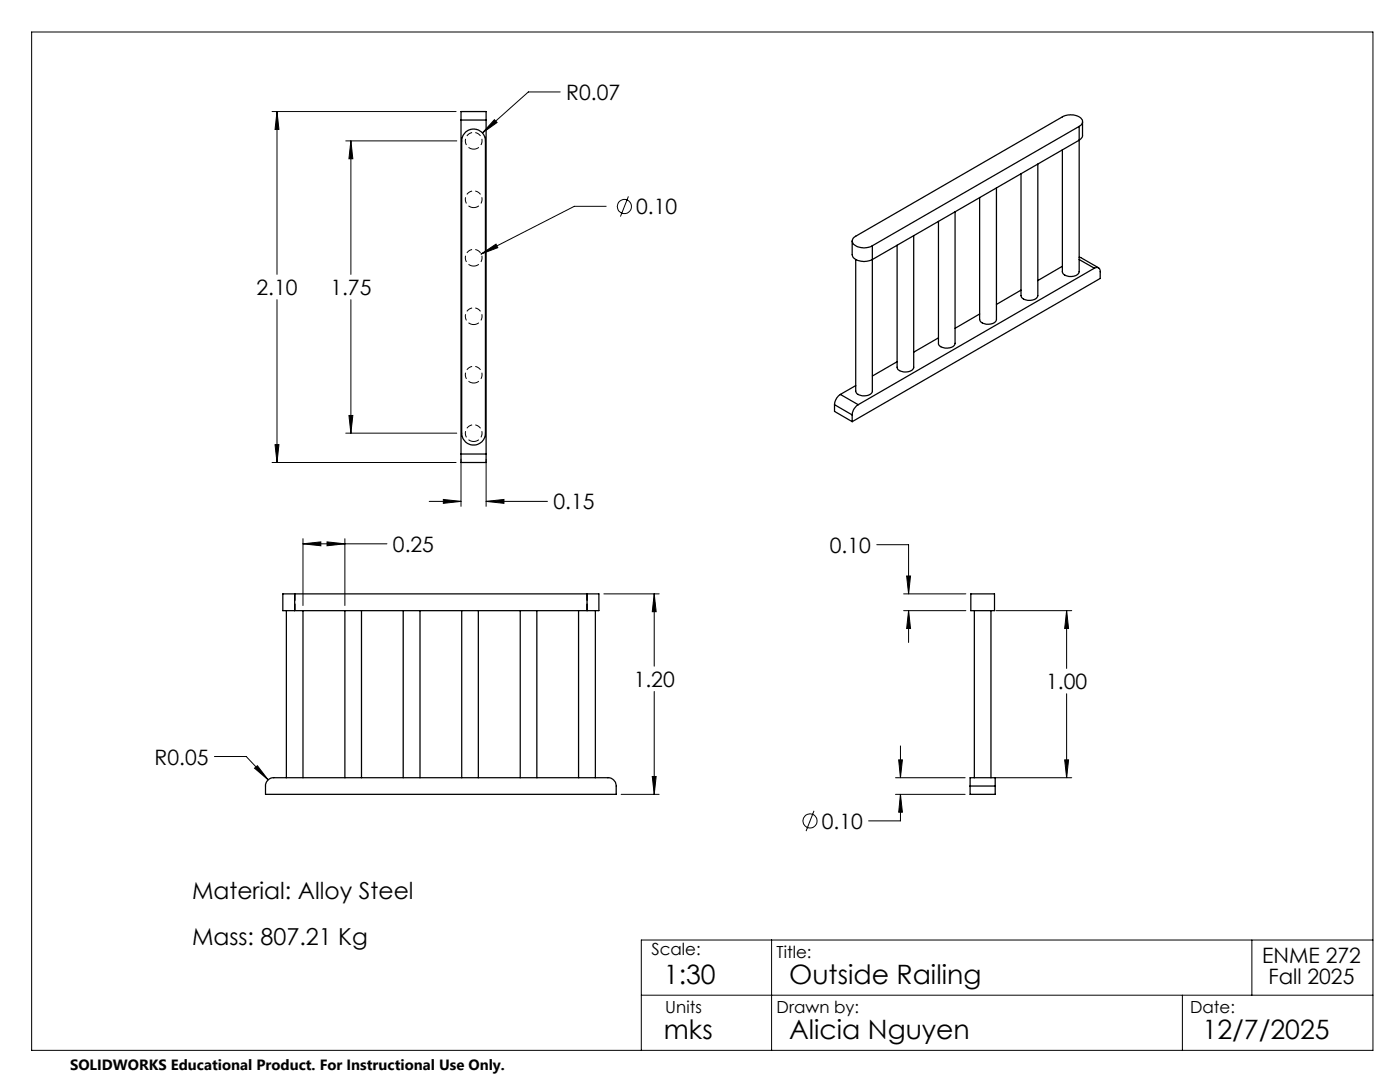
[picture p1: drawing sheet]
<svg xmlns="http://www.w3.org/2000/svg" width="279mm" height="216mm" viewBox="0 0 279 216" stroke-linecap="round" stroke-linejoin="round" font-family="sans-serif">
<path d="M58.8 118.5v3.3M117.2 118.5v3.3" fill="none" stroke="#000" stroke-width=".2" stroke-dasharray="1.3 .6" stroke-dashoffset="-.1" stroke-linecap="butt"/>
<g fill="none" stroke="#000" stroke-width=".25">
<path d="M92 24v-1.7h5v1.7M92 24h5M92 24v66.6M93 26.3a2.37 2.37 0 0 1 2.5-.3 2.37 2.37 0 0 1 1.4 2.1v58.3a2.36 2.36 0 0 1-2.4 2.4 2.36 2.36 0 0 1-2.4-2.4v-58.5l.3-.8zM97 24v66.6M198.9 37.5v26.2a1.82 1.82 0 0 1-2.5 .9l-.6-.3-.3-.5v-24.4M207.1 32.7v26.3a1.98 1.98 0 0 1-2.7 .7l-.5-.4-.1-.3v-24.4M215.4 25.2a1.06 1.06 0 0 0 .6-1.1 1.06 1.06 0 0 0-.9-.9 3.9 3.9 0 0 0-3.1 .1l-41.2 23.8a1.02 1.02 0 0 0-.7 1.1 1.02 1.02 0 0 0 .8 .9 3.5 3.5 0 0 0 3.2-.1M215.4 25.2v29a1.98 1.98 0 0 1-2.8 .8l-.6-.7v-24.4M215.4 25.2l-41.3 23.8M216 24.3v2.9l-.6 .8-41.3 23.8a3.2 3.2 0 0 1-3.9-.6l-.1-3.1M174.1 49v29a1.78 1.78 0 0 1-2.4 .9l-.7-.4-.2-.4v-26.3"/>
<path d="M182.4 47v26.3a1.82 1.82 0 0 1-2.6 .8l-.5-.3-.3-.4v-24.5M190.6 42.3v26.2a1.82 1.82 0 0 1-2.5 .8l-.5-.2-.3-.4v-24.5M203.8 57.9l-4.9 2.8M212 53.1l-4.9 2.9M215.4 51.3l3.9 2.1M215.4 51.8l3 1.7M218.4 53.5a.71 .71 0 0 1 .8-.1 .71 .71 0 0 1 .4 .8v1.4l-49.5 28.5M218.4 53.5l-47.1 27.3M167.7 78.7a2.71 2.71 0 0 0-1.2 2.1M167.7 78.7l3.6 2.1M170.8 76.9l-3.1 1.8M179 72.2l-4.9 2.8"/>
<path d="M187.3 67.4l-4.9 2.9M195.5 62.7l-4.9 2.8M92 90.6v1.7h5v-1.7M92 90.6h5M166.5 80.8l3.6 2M166.5 80.8v1.3l3.6 2M170.1 82.8v1.3M171.3 80.8a2.61 2.61 0 0 0-1.2 2M58.8 118.5h-2.4v3.3h2.4M58.8 118.5v3.3M58.8 118.5h58.4M117.2 118.5h2.3v3.3h-2.3"/>
<path d="M117.2 118.5v3.3M193.7 118.5h4.8v3.3h-4.8zM57.1 121.8v33.4M58.8 121.8h58.4M60.5 121.8v33.4M68.8 121.8v33.4M72.1 121.8v33.4M80.5 121.8v33.4M83.8 121.8v33.4M92.1 121.8v33.4M95.5 121.8v33.4M103.8 121.8v33.4"/>
<path d="M107.1 121.8v33.4M115.5 121.8v33.4M118.8 121.8v33.4M194.5 121.8v33.4M197.8 121.8v33.4M53.5 155.6l.9-.4h66.9a1.63 1.63 0 0 1 1.7 1.6v1.7h-70v-1.9zM193.6 156.8v-1.6h5v1.6M193.6 156.8v1.7h5v-1.7M193.6 156.8h5"/>
</g>
<path d="M94.5 29.8a1.67 1.67 0 0 0 1.5-2.5 1.67 1.67 0 0 0-2.9-.1 1.67 1.67 0 0 0 1.3 2.6h.1M94.5 53.1a1.67 1.67 0 0 0 1.5-2.5 1.67 1.67 0 0 0-2.9-.1 1.67 1.67 0 0 0 1.3 2.6h.1M94.5 41.4a1.67 1.67 0 0 0 1.5-2.4 1.67 1.67 0 0 0-2.9-.2 1.67 1.67 0 0 0 1.3 2.6h.1M94.5 64.8a1.67 1.67 0 0 0 1.5-2.5 1.67 1.67 0 0 0-2.9-.1 1.67 1.67 0 0 0 1.3 2.6h.1M94.5 76.4a1.67 1.67 0 0 0 1.5-2.4 1.67 1.67 0 0 0-2.9-.2 1.67 1.67 0 0 0 1.3 2.6h.1M94.5 88.1a1.67 1.67 0 0 0 1.5-2.5 1.67 1.67 0 0 0-2.9-.1 1.67 1.67 0 0 0 1.3 2.6h.1" fill="none" stroke="#000" stroke-width=".2" stroke-dasharray="1.3 .6" stroke-dashoffset=".2" stroke-linecap="butt"/>
<g fill="none" stroke="#000" stroke-width=".2">
<path d="M6.3 6.4h267.7v203.2h-267.7zM111.8 18.3h-6.4l-9.1 8.2M54.3 22.3h36.7M55.3 22.3l.4 3.5h-.8zM55.3 22.3v32.5M69 28.1h22.2M70 28.1l.4 3.6h-.8zM70 28.1v26.7M98.7 23.9l.5 .5-2.9 2.1zM125.4 39.2l-1.6 4M55.3 59.8v32.5M70 59.8v26.6"/>
<path d="M96 50.7l3-2 .3 .7zM121 41.2h-6.4l-18.6 9.5M54.3 92.3h36.7M54.9 88.7h.8l-.4 3.6zM69 86.4h22.2M69.6 82.9h.8l-.4 3.5zM88.5 99.7l3.5 .3-3.5 .4zM92 91.6v9.4M97 91.6v9.4M60.5 108.5l3.5-.4v.8zM60.5 107.5v13.3M60.5 108.5h16.7"/>
<path d="M65.3 108.1l3.5 .4-3.5 .4zM68.8 107.5v13.3M85.7 100h6.3M97 100l3.6-.3v.7zM97 100h12.3M120.5 118.5h11.1M130.6 118.5l.4 3.6h-.8zM130.6 118.5v14.4M175 108.7h6.3v9.8M180.3 118.5h12.5M180.9 114.9h.8l-.4 3.6zM130.6 138v20.5"/>
<path d="M180.3 121.8h12.5M181.3 121.8l.4 3.6h-.8zM181.3 121.8v6.4M198.8 121.8h15.1M212.9 121.8l.4 3.6h-.8zM212.9 121.8v11.6M212.9 138.4v16.8M42.8 151h6.3l4.4 4.6M50.8 153.3l.6-.5 2.1 2.8zM124 158.5h7.6M130.2 154.9h.8l-.4 3.6zM178.7 158.5h13.9"/>
<path d="M178.7 155.2h13.9M179.4 151.6h.7l-.4 3.6zM179.7 158.5l.4 3.6h-.7zM179.7 158.5v5.3h-6.3M179.7 148.8v6.4M198.8 155.2h15.1M212.5 151.6h.8l-.4 3.6zM162.5 161.8l-1.6 4M128 198.6h146M154 187.6v22M236 198.6v11M249.8 187.6v11"/>
<path d="M274 187.6h-146v22"/>
<circle cx="124.6" cy="41.2" r="1.4"/>
<circle cx="161.7" cy="163.8" r="1.4"/>
</g>
<path d="M50.8 153.3l2.7 2.3-2.1-2.8zM130.6 118.5l.4 3.6h-.8zM130.2 154.9h.8l-.4 3.6zM60.5 108.5l3.5-.4v.8zM65.3 108.1l3.5 .4-3.5 .4zM98.7 23.9l-2.4 2.6 2.9-2.1zM96 50.7l3.3-1.3-.3-.7zM70 28.1l.4 3.6h-.8zM69.6 82.9h.8l-.4 3.5zM55.3 22.3l.4 3.5h-.8zM54.9 88.7h.8l-.4 3.6zM88.5 99.7l3.5 .3-3.5 .4zM97 100l3.6-.3v.7zM180.9 114.9h.8l-.4 3.6zM181.3 121.8l.4 3.6h-.8zM179.7 158.5l.4 3.6h-.7zM179.4 151.6h.7l-.4 3.6zM212.5 151.6h.8l-.4 3.6zM212.9 121.8l.4 3.6h-.8z" fill="#000"/>
<g font-size="5.3">
<text x="132.5" y="196.4">1:30</text>
<text x="157.5" y="196.4">Outside Railing</text>
<text x="132.5" y="207.4">mks</text>
<text x="157.5" y="207.4">Alicia Nguyen</text>
<text x="240" y="207.4">12/7/2025</text>
</g>
<g font-size="4.7">
<text x="38.3" y="179.4">Material: Alloy Steel</text>
<text x="38.3" y="188.5">Mass: 807.21 Kg</text>
</g>
<g font-size="4.2">
<text x="113" y="19.9">R0.07</text>
<text x="127" y="42.7">0.10</text>
<text x="51.2" y="58.9">2.10</text>
<text x="65.9" y="58.9">1.75</text>
<text x="110.4" y="101.6">0.15</text>
<text x="78.4" y="110.1">0.25</text>
<text x="165.6" y="110.3">0.10</text>
<text x="126.5" y="137">1.20</text>
<text x="208.8" y="137.5">1.00</text>
<text x="30.8" y="152.6">R0.05</text>
<text x="164" y="165.3">0.10</text>
<text x="251.9" y="192.2">ENME 272</text>
<text x="253.2" y="196.4">Fall 2025</text>
</g>
<g font-size="3.3">
<text x="130" y="190.6">Scale:</text>
<text x="155" y="191.2">Title:</text>
<text x="132.8" y="202.2">Units</text>
<text x="155" y="202.2">Drawn by:</text>
<text x="237.5" y="202.2">Date:</text>
</g>
<text font-size="3" x="14" y="213.5">SOLIDWORKS Educational Product. For Instructional Use Only.</text>
</svg>
